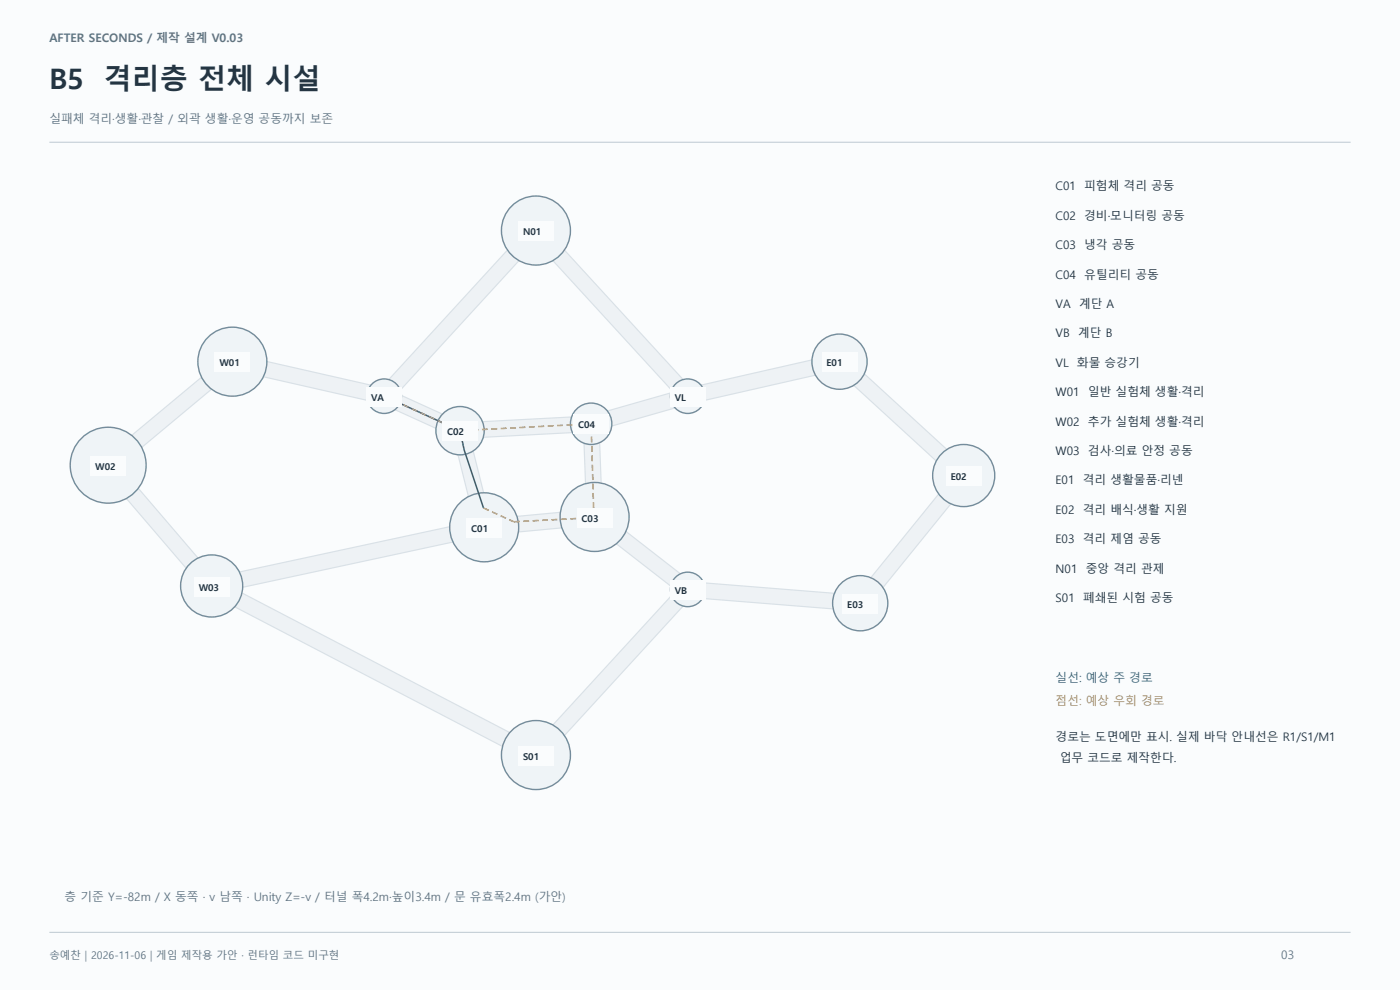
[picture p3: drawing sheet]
<svg xmlns="http://www.w3.org/2000/svg" width="420mm" height="297mm" viewBox="0 0 420 297" stroke-linecap="round" stroke-linejoin="round" font-family="sans-serif">
<path d="M0 0h420.2v297h-420.2z" fill-rule="evenodd" fill="#fafcfd"/>
<path d="M14.8 42.7h390.5" fill="none" stroke="#c6d0d8" stroke-width=".35"/>
<g fill="none" stroke="#d9e1e7" stroke-width="5.1" stroke-linecap="butt">
<path d="M154.4 76.2l-36.2 39.5M167.3 76.2l36.2 39.5M62.4 114.6l-21.8 18.2M79 110.6l32 7.3M244.7 110.2l-34.1 7.7M257.4 113.6l25.6 23.3M119.2 120.7l13 5.9M139.6 135.5l3.4 13.5M172 127.4l-27.5 1.5M177.6 132.5l.5 13.1M202.2 120.1l-19.6 5.6M39.3 147.6l18.7 21.8"/>
<path d="M169 156l-14.2 1.3M283.9 149.3l-21 25.9M71.1 179.7l81.3 42.4M136 160.2l-64.2 13.8M186 161l17 13.2M210.7 177.2l40 3.2M203.5 180.1l-36.2 39.4"/>
</g>
<g fill="none" stroke="#eef2f5" stroke-width="4.3" stroke-linecap="butt">
<path d="M154.4 76.2l-36.2 39.5M167.3 76.2l36.2 39.5M62.4 114.6l-21.8 18.2M79 110.6l32 7.3M244.7 110.2l-34.1 7.7M257.4 113.6l25.6 23.3M119.2 120.7l13 5.9M139.6 135.5l3.4 13.5M172 127.4l-27.5 1.5M177.6 132.5l.5 13.1M202.2 120.1l-19.6 5.6M39.3 147.6l18.7 21.8"/>
<path d="M169 156l-14.2 1.3M283.9 149.3l-21 25.9M71.1 179.7l81.3 42.4M136 160.2l-64.2 13.8M186 161l17 13.2M210.7 177.2l40 3.2M203.5 180.1l-36.2 39.4"/>
</g>
<g fill="#eff4f7" stroke="#748c9c" stroke-width=".42">
<circle cx="145.3" cy="158.2" r="10.4"/>
<circle cx="138.1" cy="129.2" r="7.2"/>
<circle cx="178.4" cy="155.1" r="10.4"/>
<circle cx="177.4" cy="127.2" r="6.2"/>
<circle cx="115.3" cy="118.9" r="5.2"/>
<circle cx="206.4" cy="176.8" r="5.2"/>
<circle cx="206.4" cy="118.9" r="5.2"/>
<circle cx="69.7" cy="108.5" r="10.4"/>
<circle cx="32.5" cy="139.6" r="11.4"/>
<circle cx="63.5" cy="175.8" r="9.3"/>
<circle cx="252" cy="108.5" r="8.3"/>
<circle cx="289.2" cy="142.7" r="9.3"/>
<circle cx="258.2" cy="181" r="8.3"/>
<circle cx="160.8" cy="69.2" r="10.4"/>
<circle cx="160.8" cy="226.5" r="10.4"/>
</g>
<path d="M115.3 118.9l22.8 10.3 1.2 5.8 5.8 17.4" fill="none" stroke="#197b81" stroke-width=".46"/>
<path d="M138.1 129.2l-22.8-10.3M177.4 127.2l-39.3 2M145.1 152.4l9.1 4.2M154.2 156.6l24-1.3M178.2 155.3l-.8-28.1" fill="none" stroke="#be8c46" stroke-width=".46" stroke-dasharray="1.8 1.1" stroke-linecap="butt"/>
<g fill="#fafcfd">
<path d="M140 155.4h10.6v6h-10.6z" fill-rule="evenodd"/>
<path d="M132.8 126.4h10.6v6h-10.6z" fill-rule="evenodd"/>
<path d="M173.2 152.3h10.5v6h-10.5z" fill-rule="evenodd"/>
<path d="M172.1 124.3h10.6v6h-10.6z" fill-rule="evenodd"/>
<path d="M110 116h10.6v6h-10.6z" fill-rule="evenodd"/>
<path d="M201.1 174h10.6v6h-10.6z" fill-rule="evenodd"/>
<path d="M201.1 116h10.6v6h-10.6z" fill-rule="evenodd"/>
<path d="M64.4 105.7h10.6v6h-10.6z" fill-rule="evenodd"/>
<path d="M27.2 136.8h10.6v6h-10.6z" fill-rule="evenodd"/>
<path d="M58.2 173h10.6v6h-10.6z" fill-rule="evenodd"/>
<path d="M246.7 105.7h10.5v6h-10.5z" fill-rule="evenodd"/>
<path d="M283.9 139.9h10.6v6h-10.6z" fill-rule="evenodd"/>
<path d="M252.9 178.2h10.6v6h-10.6z" fill-rule="evenodd"/>
<path d="M155.6 66.4h10.5v6h-10.5z" fill-rule="evenodd"/>
<path d="M155.6 223.7h10.5v6h-10.5z" fill-rule="evenodd"/>
</g>
<path d="M14.8 279.8h390.5" fill="none" stroke="#c6d0d8" stroke-width=".35"/>
<g font-size="8.5" fill="#243542">
<text x="14.8" y="26.8">B5</text>
<text x="31.1" y="26.8">격리층 전체 시설</text>
</g>
<g font-size="3.5" fill="#607383">
<text x="14.8" y="12.7">AFTER SECONDS / 제작 설계 V0.03</text>
<text x="14.8" y="37">실패체 격리·생활·관찰 / 외곽 생활·운영 공동까지 보존</text>
<text x="19.4" y="270.2">층 기준 Y=-82m / X 동쪽 · v 남쪽 · Unity Z=-v / 터널 폭4.2m·높이3.4m / 문 유효폭2.4m (가안)</text>
<text x="384.5" y="287.9">03</text>
</g>
<g font-size="3.5" fill="#243542">
<text x="316.8" y="57.1">C01</text>
<text x="325.4" y="57.1">피험체 격리 공동</text>
<text x="316.8" y="66">C02</text>
<text x="325.4" y="66">경비·모니터링 공동</text>
<text x="316.8" y="74.8">C03</text>
<text x="325.4" y="74.8">냉각 공동</text>
<text x="316.8" y="83.6">C04</text>
<text x="325.4" y="83.6">유틸리티 공동</text>
<text x="316.8" y="92.4">VA</text>
<text x="323.8" y="92.4">계단 A</text>
<text x="316.8" y="101.2">VB</text>
<text x="323.6" y="101.2">계단 B</text>
<text x="316.8" y="110.1">VL</text>
<text x="323.2" y="110.1">화물 승강기</text>
<text x="316.8" y="118.9">W01</text>
<text x="326.5" y="118.9">일반 실험체 생활·격리</text>
<text x="316.8" y="127.7">W02</text>
<text x="326.5" y="127.7">추가 실험체 생활·격리</text>
<text x="316.8" y="136.5">W03</text>
<text x="326.5" y="136.5">검사·의료 안정 공동</text>
<text x="316.8" y="145.3">E01</text>
<text x="325" y="145.3">격리 생활물품·리넨</text>
<text x="316.8" y="154.2">E02</text>
<text x="325" y="154.2">격리 배식·생활 지원</text>
<text x="316.8" y="163">E03</text>
<text x="325" y="163">격리 제염 공동</text>
<text x="316.8" y="171.8">N01</text>
<text x="325.9" y="171.8">중앙 격리 관제</text>
<text x="316.8" y="180.6">S01</text>
<text x="325.1" y="180.6">폐쇄된 시험 공동</text>
<text x="316.8" y="222.2">경로는 도면에만 표시. 실제 바닥 안내선은 R1/S1/M1</text>
<text x="318" y="228.6">업무 코드로 제작한다.</text>
</g>
<text font-size="3.5" fill="#197b81" x="316.8" y="204.6">실선: 예상 주 경로</text>
<text font-size="3.5" fill="#be8c46" x="316.8" y="211.7">점선: 예상 우회 경로</text>
<text font-size="3.2" fill="#607383" x="14.8" y="287.9">송예찬 | 2026-11-06 | 게임 제작용 가안 · 런타임 코드 미구현</text>
<g font-size="2.8" fill="#243542">
<text x="156.3" y="70.6">N01</text>
<text x="157" y="70.6">N01</text>
<text x="65.1" y="109.9">W01</text>
<text x="65.9" y="109.9">W01</text>
<text x="247.4" y="109.9">E01</text>
<text x="248.1" y="109.9">E01</text>
<text x="110.7" y="120.3">VA</text>
<text x="111.4" y="120.3">VA</text>
<text x="201.8" y="120.3">VL</text>
<text x="202.5" y="120.3">VL</text>
<text x="133.5" y="130.6">C02</text>
<text x="134.2" y="130.6">C02</text>
<text x="172.8" y="128.6">C04</text>
<text x="173.5" y="128.6">C04</text>
<text x="27.9" y="141">W02</text>
<text x="28.6" y="141">W02</text>
<text x="284.6" y="144.1">E02</text>
<text x="285.3" y="144.1">E02</text>
<text x="140.7" y="159.6">C01</text>
<text x="141.4" y="159.6">C01</text>
<text x="173.9" y="156.5">C03</text>
<text x="174.6" y="156.5">C03</text>
<text x="58.9" y="177.2">W03</text>
<text x="59.6" y="177.2">W03</text>
<text x="201.8" y="178.3">VB</text>
<text x="202.5" y="178.3">VB</text>
<text x="253.6" y="182.4">E03</text>
<text x="254.3" y="182.4">E03</text>
<text x="156.3" y="228">S01</text>
<text x="157" y="228">S01</text>
</g>
</svg>
